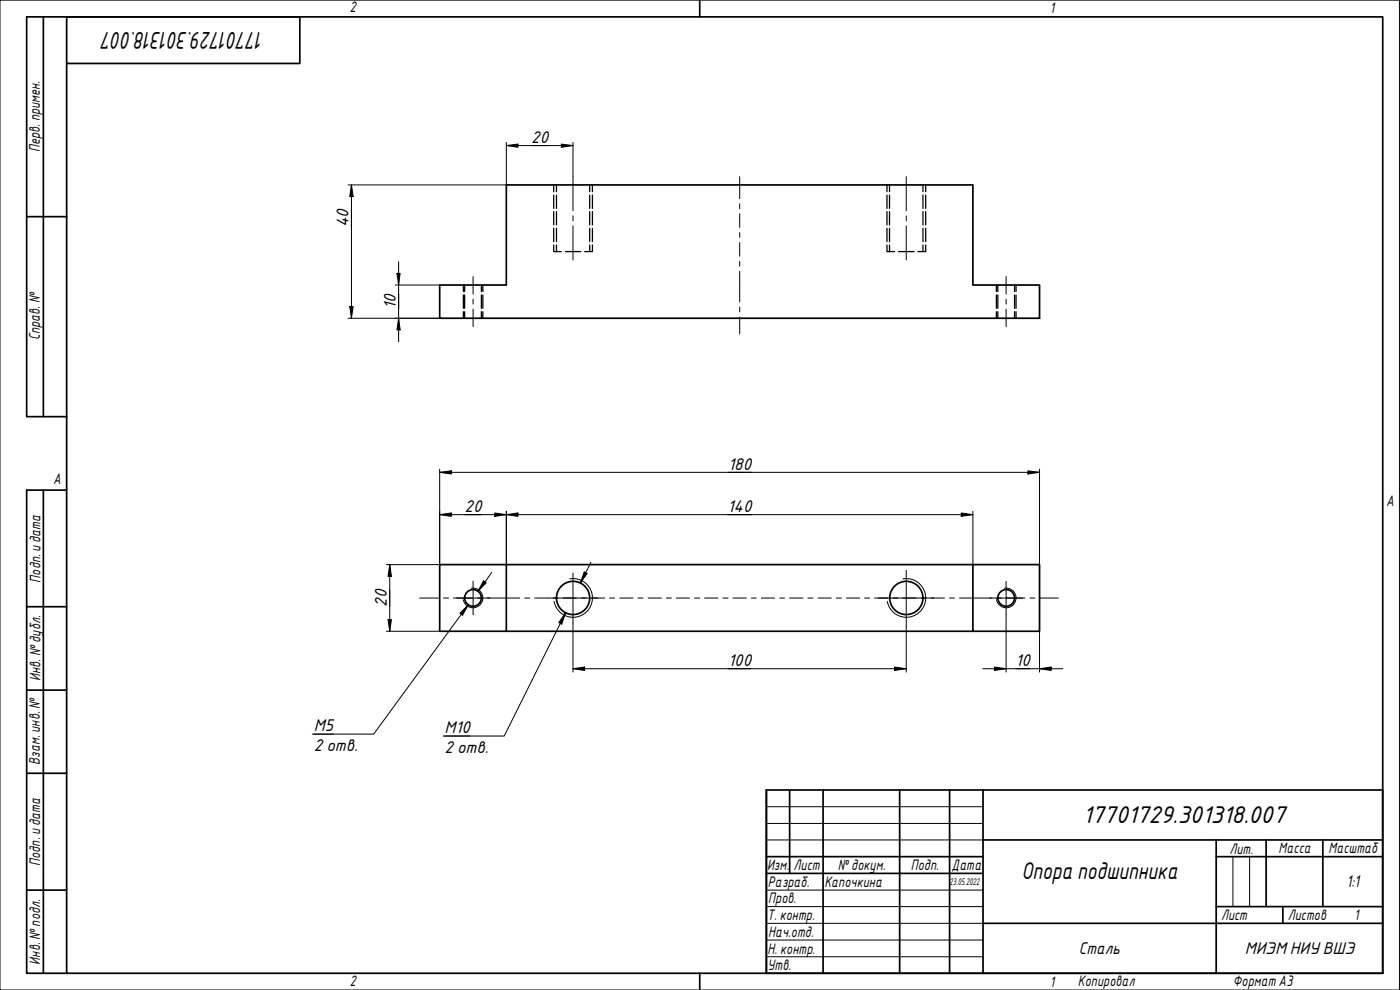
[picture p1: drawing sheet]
<svg xmlns="http://www.w3.org/2000/svg" width="420mm" height="297mm" viewBox="0 0 420 297" stroke-linecap="round" stroke-linejoin="round" font-family="sans-serif">
<g fill="none" stroke="#000" stroke-width=".51">
<path d="M152 55.5h140v30h20v10h-180v-10h20zM152 169.4h-20v20h20v-20h140M292 169.4h20v20h-20zM152 189.4h140"/>
<circle cx="142" cy="179.4" r="2.51"/>
<circle cx="172" cy="179.4" r="5"/>
<circle cx="272" cy="179.4" r="5"/>
<circle cx="302" cy="179.4" r="2.51"/>
</g>
<g fill="none" stroke="#000" stroke-width=".38">
<path d="M166.2 55.5v2M166.2 58.5v4M167 55.5v2M167 58.5v4M177 55.5v2M177 58.5v4M177.8 55.5v2M177.8 58.5v4M266.2 55.5v2M266.2 58.5v4M267 55.5v2M267 58.5v4"/>
<path d="M277 55.5v2M277 58.5v4M277.8 55.5v2M277.8 58.5v4M166.2 73.5v2h2.3M166.2 63.5v4M166.2 68.5v4M167 63.5v4M167 68.5v4M167 73.5v2M169.7 75.5h4.6M177 63.5v4"/>
<path d="M177 68.5v4M177 73.5v2M177.8 63.5v4M177.8 68.5v4M177.8 73.5v2h-2.3M266.2 73.5v2h2.3M266.2 63.5v4M266.2 68.5v4M267 63.5v4M267 68.5v4M267 73.5v2M269.6 75.5h4.7"/>
<path d="M277 63.5v4M277 68.5v4M277 73.5v2M277.8 73.5v2h-2.3M277.8 63.5v4M277.8 68.5v4M139.1 85.5v2M139.1 88.5v4M139.1 93.5v2M139.4 85.5v2M139.4 88.5v4M139.4 93.5v2"/>
<path d="M144.5 85.5v2M144.5 88.5v4M144.5 93.5v2M144.9 85.5v2M144.9 88.5v4M144.9 93.5v2M299 85.5v2M299 88.5v4M299 93.5v2M299.5 85.5v2M299.5 88.5v4M299.5 93.5v2"/>
<path d="M304.5 85.5v2M304.5 88.5v4M304.5 93.5v2M304.9 85.5v2M304.9 88.5v4M304.9 93.5v2"/>
</g>
<path d="M141.4 176.5a2.95 2.95 0 0 1 3.5 2.4 2.95 2.95 0 0 1-2.4 3.4 2.95 2.95 0 0 1-3.5-2.4M171 173.7a5.8 5.8 0 0 1 6.7 4.7 5.8 5.8 0 0 1-4.7 6.7 5.8 5.8 0 0 1-6.7-4.7M271 173.7a5.8 5.8 0 0 1 6.7 4.7 5.8 5.8 0 0 1-4.7 6.7 5.8 5.8 0 0 1-6.7-4.7M301.5 176.5a2.95 2.95 0 0 1 3.4 2.4 2.95 2.95 0 0 1-2.4 3.4 2.95 2.95 0 0 1-3.4-2.4" fill="none" stroke="#000" stroke-width=".3"/>
<path d="M20 5.1h395v286.9h-395zM210 0v5.1M210 292v5" fill="none" stroke="#000" stroke-width=".51"/>
<path d="M0 0h420v297h-420z" fill="none" stroke="#000" stroke-width=".3"/>
<g fill="none" stroke="#000" stroke-width=".51">
<path d="M230 237h185v55h-185zM237 237v25.1M247 237v55M270 237v55M285 237v55M295 237v55M230 257h65M295 252h120M365 257h50M365 252v40M380 252v20M397 252v20"/>
<path d="M230 262.1h65M295 277h120M365 272h50M385 272v5"/>
</g>
<path d="M230 242h65M230 247.1h65M230 252h65M370 257v15M375 257v15M230 267.1h65M230 272h65M230 277h65M230 282.1h65M230 287.1h65" fill="none" stroke="#000" stroke-width=".3"/>
<path d="M13 5.1v119.9M20 19h70v-13.9h-82v119.9h12M8 65h12M13 147.1v144.9M20 147.1h-12v144.9h12M8 182h12M8 207.1h12M8 232h12M8 267.1h12" fill="none" stroke="#000" stroke-width=".51"/>
<g fill="none" stroke="#000" stroke-width=".3">
<path d="M172 53v10.2M222 53v6.6M272 53v10.2M172 64.8v1.5M172 67.7v10.3M222 61.1v1.6M222 64.1v4.1M222 69.8v1.4M222 72.8v4.1M222 78.4v1.5M272 64.8v1.5M272 67.7v10.3"/>
<path d="M142 83v5.3M142 89.8v1.4M142 92.8v5.2M222 81.4v9.2M222 92.1v1.5M222 95.1v5.1M301.9 83v5.3M301.9 89.8v1.4M301.9 92.8v5.2M125.9 179.4h5.7M133.1 179.4h1.5M136.1 179.4h5.7"/>
<path d="M143.3 179.4h1.5M146.3 179.4h9.7M157.5 179.4h1.5M160.5 179.4h4M166 179.4h1.4M169 179.4h4M174.5 179.4h1.5M177.5 179.4h4M182.9 179.4h1.6M186 179.4h4M191.5 179.4h1.5M194.5 179.4h4"/>
<path d="M200 179.4h1.5M202.9 179.4h4M208.5 179.4h1.5M211.5 179.4h4M217 179.4h1.5M220 179.4h4M225.5 179.4h1.4M228.5 179.4h4M234 179.4h1.5M237 179.4h4M242.4 179.4h1.6M245.5 179.4h4"/>
<path d="M251 179.4h1.5M254 179.4h4M259.5 179.4h1.5M262.4 179.4h4M268 179.4h1.5M271 179.4h4M276.5 179.4h1.5M279.5 179.4h4M285 179.4h1.4M288 179.4h9.6M299 179.4h1.5M302 179.4h5.6"/>
<path d="M309.1 179.4h1.5M312.1 179.4h5.5"/>
</g>
<path d="M137 179.4h10M142 174.4v10.1M164.5 179.4h15M172 171.9v15M263.7 179.4h16.6M272 171.1v16.7M297 179.4h10M301.9 174.4v10.1" fill="none" stroke="#000" stroke-width=".3"/>
<g fill="none" stroke="#000" stroke-width=".3">
<path d="M105.5 55.5l.5 3.5h-1zM105.5 55.5v40M152 43.7l3.4-.5v1zM152 42.7v12.8h-47.5M152 43.7h20M168.5 43.2l3.5 .5-3.5 .5zM172 42.7v10.3M119.6 78.5v24M104.5 95.5h27.5M105 92h1l-.5 3.5zM118.6 85.5h13.4M119.1 82h1l-.5 3.5z"/>
<path d="M119.6 95.5l.5 3.5h-1zM132 154.4l3.4-.5v1zM132 141.7l3.4-.4v.9zM132 140.8v28.6h-16M132 154.4h160M132 141.7h180M148.5 153.9l3.5 .5-3.5 .5zM152 154.4l3.4-.5v1zM152 153.4v16M288.5 153.9l3.5 .5-3.5 .5zM292 153.4v16M308.5 141.3l3.5 .4-3.5 .5z"/>
<path d="M312 140.8v28.6M117 169.4l.5 3.6h-1zM117 169.4v20M145.1 174.3l.8 .6-2.5 2.5zM147.6 171.8l-4.2 5.6M175.3 171.6l.9 .5-2 2.8zM177.4 168.7l-3.2 6.2M116 189.4h16M116.5 185.9h1l-.5 3.5zM138.4 184.3l2.1-2.8-28.4 38.8h-18.4M140.5 181.5l-1.7 3.1-.8-.6zM168.1 187.1l1.6-3.2-18.4 36.9h-18.3"/>
<path d="M169.7 183.9l-1.1 3.3-.9-.4zM172 186.9v14.8M272 187.8v13.9M301.9 184.5v17.2M312 189.4v12.3M172 200.6l3.5-.5v1.1zM172 200.6h100M268.5 200.1l3.5 .5-3.5 .6zM295 200.6h24M298.4 200.1l3.5 .5-3.5 .6zM312 200.6l3.5-.5v1.1zM94.2 220.3h5.9"/>
<path d="M133.4 220.8h7.6"/>
</g>
<g fill="#000">
<path d="M105.5 55.5l.5 3.5h-1z" fill-rule="evenodd"/>
<path d="M152 43.7l3.4-.5v1z" fill-rule="evenodd"/>
<path d="M168.5 43.2l3.5 .5-3.5 .5z" fill-rule="evenodd"/>
<path d="M105 92h1l-.5 3.5z" fill-rule="evenodd"/>
<path d="M119.1 82h1l-.5 3.5z" fill-rule="evenodd"/>
<path d="M119.6 95.5l.5 3.5h-1z" fill-rule="evenodd"/>
<path d="M132 154.4l3.4-.5v1z" fill-rule="evenodd"/>
<path d="M132 141.7l3.4-.4v.9z" fill-rule="evenodd"/>
<path d="M148.5 153.9l3.5 .5-3.5 .5z" fill-rule="evenodd"/>
<path d="M152 154.4l3.4-.5v1z" fill-rule="evenodd"/>
<path d="M288.5 153.9l3.5 .5-3.5 .5z" fill-rule="evenodd"/>
<path d="M308.5 141.3l3.5 .4-3.5 .5z" fill-rule="evenodd"/>
<path d="M117 169.4l.5 3.6h-1z" fill-rule="evenodd"/>
<path d="M145.1 174.3l.8 .6-2.5 2.5z" fill-rule="evenodd"/>
<path d="M175.3 171.6l.9 .5-2 2.8z" fill-rule="evenodd"/>
<path d="M116.5 185.9h1l-.5 3.5z" fill-rule="evenodd"/>
<path d="M140.5 181.5l-1.7 3.1-.8-.6z" fill-rule="evenodd"/>
<path d="M169.7 183.9l-1.1 3.3-.9-.4z" fill-rule="evenodd"/>
<path d="M172 200.6l3.5-.5v1.1z" fill-rule="evenodd"/>
<path d="M268.5 200.1l3.5 .5-3.5 .6z" fill-rule="evenodd"/>
<path d="M298.4 200.1l3.5 .5-3.5 .6z" fill-rule="evenodd"/>
<path d="M312 200.6l3.5-.5v1.1z" fill-rule="evenodd"/>
</g>
<g font-size="7">
<text x="79.2" y="9.5" transform="rotate(180 79.2 9.5)">17701729.301318.007</text>
<text x="325" y="246.9">17701729.301318.007</text>
<text x="306.6" y="263.8">Опора подшипника</text>
</g>
<g font-size="4.9">
<text x="159.4" y="42.8">20</text>
<text x="104.6" y="68.2" transform="rotate(-90 104.6 68.2)">40</text>
<text x="118.7" y="92.7" transform="rotate(-90 118.7 92.7)">10</text>
<text x="218.5" y="140.9">180</text>
<text x="139.4" y="153.5">20</text>
<text x="218.4" y="153.5">140</text>
<text x="116.1" y="182" transform="rotate(-90 116.1 182)">20</text>
<text x="218.5" y="199.8">100</text>
<text x="304.8" y="199.8">10</text>
<text x="94.2" y="219.4">М5</text>
<text x="133.4" y="219.9">М10</text>
<text x="94.2" y="225.3">2 отв.</text>
<text x="133.4" y="225.9">2 отв.</text>
<text x="404.1" y="266.2">1:1</text>
<text x="323.8" y="286.2">Сталь</text>
<text x="373.6" y="286.2">МИЭМНИУВШЭ</text>
</g>
<g font-size="4.4">
<text x="105" y="3.7">2</text>
<text x="315" y="3.8">1</text>
<text x="11.9" y="45.6" transform="rotate(-90 11.9 45.6)">Перв. примен.</text>
<text x="12" y="102.2" transform="rotate(-90 12 102.2)">Справ. №</text>
<text x="16" y="145.2">A</text>
<text x="416" y="151.7">A</text>
<text x="12.2" y="174.8" transform="rotate(-90 12.2 174.8)">Подп. идата</text>
<text x="12.2" y="204.3" transform="rotate(-90 12.2 204.3)">Инв. №дубл.</text>
<text x="12" y="229.5" transform="rotate(-90 12 229.5)">Взам. инв. №</text>
<text x="369" y="256.1">Лит.</text>
<text x="383.7" y="256.1">Масса</text>
<text x="398.7" y="256.1">Масштаб</text>
<text x="12.1" y="259.8" transform="rotate(-90 12.1 259.8)">Подп. идата</text>
<text x="230.2" y="261.1">Изм.</text>
<text x="238.2" y="261.1">Лист</text>
<text x="251.5" y="261">№докум.</text>
<text x="273.4" y="261.2">Подп.</text>
<text x="285.6" y="261.2">Дата</text>
<text x="230.4" y="266.1">Разраб.</text>
<text x="247.4" y="266.1">Капочкина</text>
<text x="230.6" y="271.1">Пров.</text>
<text x="230.3" y="276.1">Т. контр.</text>
<text x="230.5" y="281.1">Нач.отд.</text>
<text x="366.5" y="276.1">Лист</text>
<text x="386.5" y="276.1">Листов</text>
<text x="406.4" y="276">1</text>
<text x="230.4" y="286.1">Н. контр.</text>
<text x="12.1" y="289.4" transform="rotate(-90 12.1 289.4)">Инв. №подл.</text>
<text x="230.3" y="291.1">Утв.</text>
<text x="105" y="295.9">2</text>
<text x="315" y="296.1">1</text>
<text x="323.5" y="295.8">Копировал</text>
<text x="370" y="295.8">Формат А3</text>
</g>
<text font-size="2.8" x="285" y="265.5">23.05.2022</text>
</svg>
